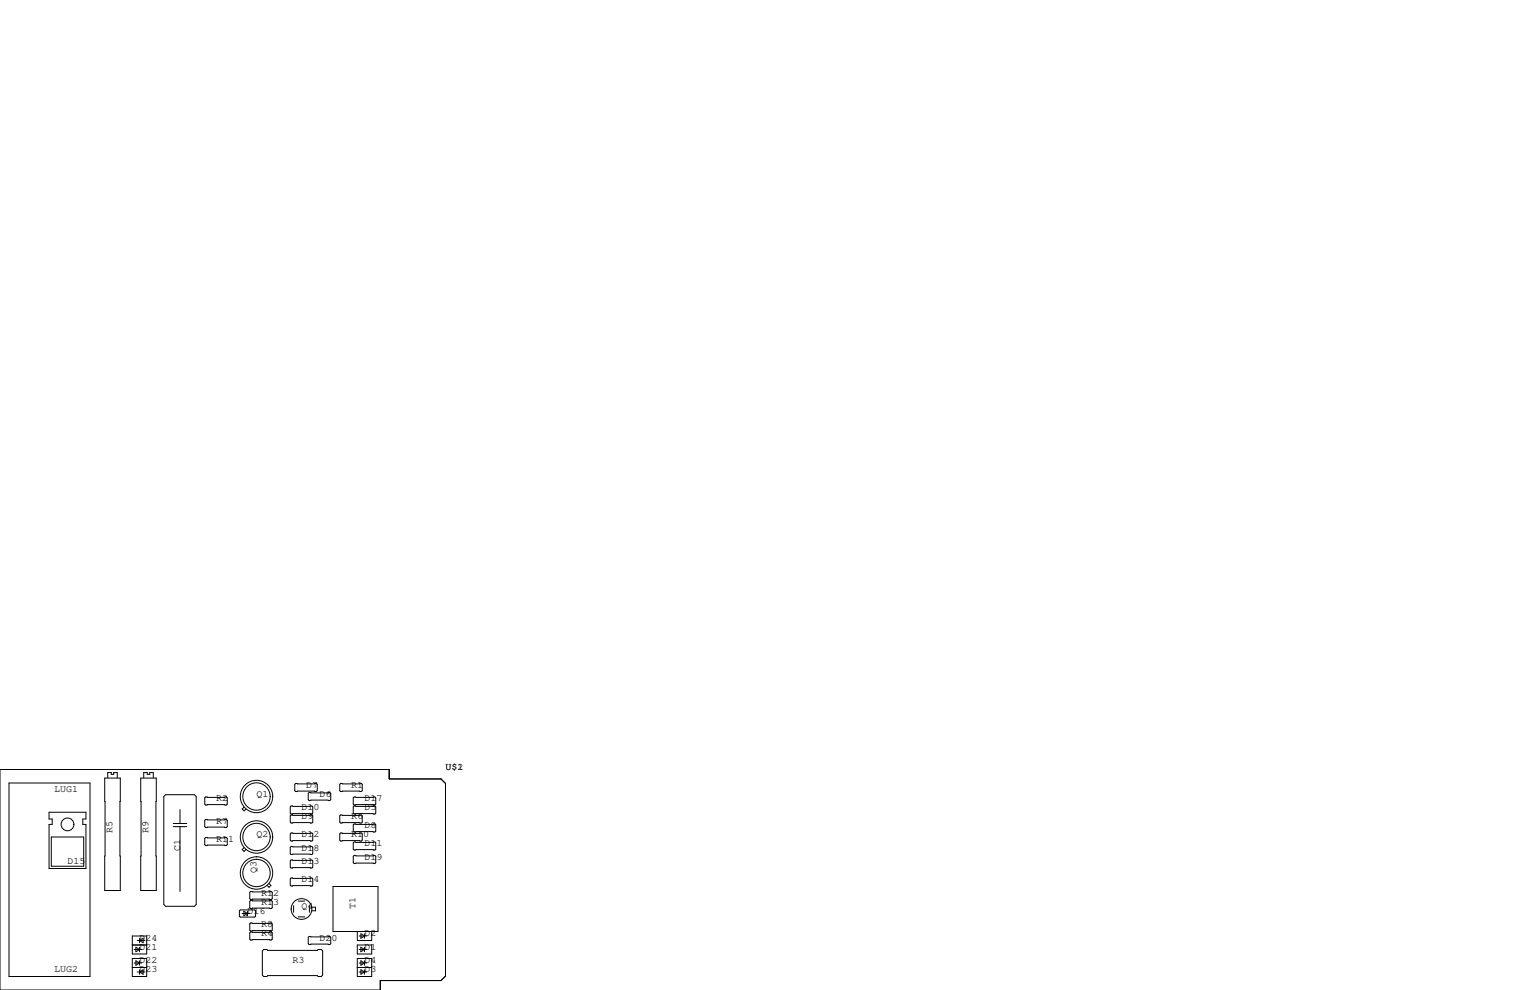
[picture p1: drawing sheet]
<svg xmlns="http://www.w3.org/2000/svg" width="432mm" height="279mm" viewBox="0 0 432 279" stroke-linecap="round" stroke-linejoin="round" font-family="sans-serif">
<g fill="none" stroke="#000" stroke-width=".28">
<path d="M0 217.2h109.9v2.6h14.6l1.2 1.3v54.4l-1.2 1.2h-17.2v2.7h-107.3zM29.5 219.6h4.5v31.7h-4.5zM30.4 219.5v-1.5h1v.5h.7v-.5h1v1.5M39.7 219.6h4.4v31.7h-4.4zM40.6 219.5v-1.5h1v.5h.7v-.5h1v1.5M2.5 221h22.9v54.6h-22.9zM13.8 229.2h10.5v1.9h-.9v1.6h.9v12.4h-10.5v-12.4h.9v-1.6h-.9zM14.5 236.2h9.1v8.3h-9.1zM46.2 224.8l.5-.5h8.2l.5 .5v30.5l-.5 .5h-8.2l-.5-.5zM48.9 233.3h3.8M48.9 232.4h3.8M50.8 228.5v3.9"/>
<path d="M50.8 233.3v18.3M58 224.9h5.9l.2 .3v1.7l-.2 .3h-5.9l-.2-.3v-1.7zM58 231.3h5.9l.2 .2v1.8l-.2 .3h-5.9l-.2-.3v-1.8zM58 236.3h5.9l.2 .3v1.8l-.2 .2h-5.9l-.2-.2v-1.8zM68.9 227.8l-.5 .5 .5 .6 .5-.6M68.9 239.2l-.5 .6 .5 .5 .5-.5M82.2 227.5h5.8l.3 .2v1.8l-.3 .2h-5.8l-.3-.2v-1.8zM82.2 235.1h5.8l.3 .2v1.8l-.3 .3h-5.8l-.3-.3v-1.8zM82.2 230h5.8l.3 .3v1.7l-.3 .3h-5.8l-.3-.3v-1.7zM82.2 238.9h5.8l.3 .2v1.8l-.3 .3h-5.8l-.3-.3v-1.8zM83.4 221.1h5.9l.2 .3v1.7l-.2 .3h-5.9l-.2-.3v-1.7zM87.2 223.6h5.9l.2 .3v1.8l-.2 .2h-5.9l-.2-.2v-1.8z"/>
<path d="M96.1 221.1h5.9l.2 .3v1.7l-.2 .3h-5.9l-.2-.3v-1.7zM96.1 230h5.9l.2 .3v1.7l-.2 .3h-5.9l-.2-.3v-1.7zM96.1 235.1h5.9l.2 .2v1.8l-.2 .3h-5.9l-.2-.3v-1.8zM99.9 237.6h5.9l.2 .3v1.7l-.2 .3h-5.9l-.2-.3v-1.7zM99.9 224.9h5.9l.2 .3v1.7l-.2 .3h-5.9l-.2-.3v-1.7zM99.9 227.5h5.9l.2 .2v1.8l-.2 .2h-5.9l-.2-.2v-1.8zM99.9 232.5h5.9l.2 .3v1.8l-.2 .2h-5.9l-.2-.2v-1.8zM67.6 257l.2-.2h4.1l.2 .2v1.6l-.2 .2h-4.1l-.2-.2zM68.3 257.8h2.2M68.8 257.2l1.1 .6-1.1 .6zM69.9 257.2v1.2h-.3M70.5 254.4l.2-.3h5.9l.2 .3v1.8l-.2 .2h-5.9l-.2-.2z"/>
<path d="M70.5 251.8l.2-.2h5.9l.2 .2v1.8l-.2 .3h-5.9l-.2-.3zM75.9 249.4l.6 .5-.6 .5-.5-.5M81.9 248l.3-.2h5.8l.3 .2v1.8l-.3 .3h-5.8l-.3-.3zM82.2 242.7h5.8l.3 .3v1.7l-.3 .3h-5.8l-.3-.3v-1.7zM82.9 255.6v1.9M84.2 254.3h1.8M84.2 258.8h1.8M87.3 255.6v1.9M88 256h1v1h-1M94 250.2h12.7v12.7h-12.7zM99.9 241.4h5.9l.2 .3v1.8l-.2 .2h-5.9l-.2-.2v-1.8zM37.3 270.5h4.1v5.1h-4.1z"/>
<path d="M37.3 273h4.1M37.3 266.7h4.1M37.3 264.2h4.1v5h-4.1zM37.8 271.8h2.2M37.8 268h2.2M38.4 267.3l1 .7-1 .6zM38.4 271.1l1 .7-1 .6zM38.7 265.4h2.2M38.7 274.3h2.2M39.4 265.4l1-.6v1.3zM39.4 274.3l1-.6v1.3zM39.4 264.8v1.3"/>
<path d="M39.4 267.3v1.3M39.4 271.1v1.3M39.4 273.7v1.3M70.5 263.3l.2-.3h5.9l.2 .3v1.7l-.2 .3h-5.9l-.2-.3zM70.5 260.7l.2-.2h5.9l.2 .2v1.8l-.2 .3h-5.9l-.2-.3zM74.4 268h.9l.3 .2h13.9l.3-.2h.9l.4 .4v6.8l-.4 .4h-.9l-.3-.3h-13.9l-.3 .3h-.9l-.4-.4v-6.8zM87 264.5l.2-.2h5.9l.2 .2v1.8l-.2 .3h-5.9l-.2-.3zM100.8 270.5h4.1v5.1h-4.1zM100.8 262.9v2.5h4.1v-2.5M100.8 266.7h4.1v2.5h-4.1zM100.8 273h4.1M101.3 271.8h2.2"/>
<path d="M101.3 268h2.2M101.3 264.2h2.2M101.3 274.3h2.2M101.9 263.5l1 .7-1 .6zM101.9 267.3l1 .7-1 .6zM101.9 271.1l1 .7-1 .6zM101.9 273.7l1 .6-1 .7zM102.9 263.5v1.3M102.9 267.3v1.3M102.9 271.1v1.3M102.9 273.7v1.3"/>
<circle cx="19" cy="232.7" r="1.8"/>
<circle cx="72.4" cy="224.8" r="3.9"/>
<circle cx="72.4" cy="236.2" r="3.9"/>
<circle cx="72.4" cy="224.8" r="4.6"/>
<circle cx="72.4" cy="236.2" r="4.6"/>
<circle cx="72.4" cy="246.4" r="3.9"/>
<circle cx="72.4" cy="246.4" r="4.6"/>
<circle cx="85.1" cy="256.5" r="2.92"/>
</g>
<g font-size="2.8">
<text x="125.7" y="217.2">U$1</text>
<text x="129.1" y="217.2">2</text>
<text x="15.2" y="223.5">LUG1</text>
<text x="61" y="226.1">R2</text>
<text x="72.4" y="224.8">Q1</text>
<text x="86.4" y="222.2">D7</text>
<text x="90.2" y="224.8">D6</text>
<text x="99.1" y="222.2">R1</text>
<text x="102.9" y="226.1">D17</text>
<text x="61" y="232.4">R7</text>
<text x="85.1" y="231.1">D9</text>
<text x="85.1" y="228.6">D10</text>
<text x="99.1" y="231.1">R6</text>
<text x="102.9" y="228.6">D5</text>
<text x="102.9" y="233.7">D8</text>
<text x="31.7" y="234.9" transform="rotate(-90 31.7 234.9)">R5</text>
<text x="41.9" y="234.9" transform="rotate(-90 41.9 234.9)">R9</text>
<text x="61" y="237.5">R11</text>
<text x="72.4" y="236.2">Q2</text>
<text x="85.1" y="236.2">D12</text>
<text x="99.1" y="236.2">R10</text>
<text x="102.9" y="238.8">D11</text>
<text x="19" y="243.8">D15</text>
<text x="50.8" y="240" transform="rotate(-90 50.8 240)">C1</text>
<text x="85.1" y="240">D18</text>
<text x="85.1" y="243.8">D13</text>
<text x="102.9" y="242.6">D19</text>
<text x="72.4" y="246.4" transform="rotate(-90 72.4 246.4)">Q3</text>
<text x="85.1" y="248.9">D14</text>
<text x="69.8" y="257.8">D16</text>
<text x="73.7" y="252.7">R12</text>
<text x="73.7" y="255.3">R13</text>
<text x="85.1" y="256.5">Q4</text>
<text x="100.3" y="256.5" transform="rotate(-90 100.3 256.5)">T1</text>
<text x="73.7" y="261.6">R8</text>
<text x="39.4" y="268">D21</text>
<text x="39.4" y="265.4">D24</text>
<text x="73.7" y="264.2">R4</text>
<text x="90.2" y="265.4">D20</text>
<text x="102.9" y="268">D1</text>
<text x="102.9" y="264.2">D2</text>
<text x="15.2" y="274.3">LUG2</text>
<text x="39.4" y="271.8">D22</text>
<text x="39.4" y="274.3">D23</text>
<text x="82.5" y="271.8">R3</text>
<text x="102.9" y="271.8">D4</text>
<text x="102.9" y="274.3">D3</text>
</g>
</svg>
